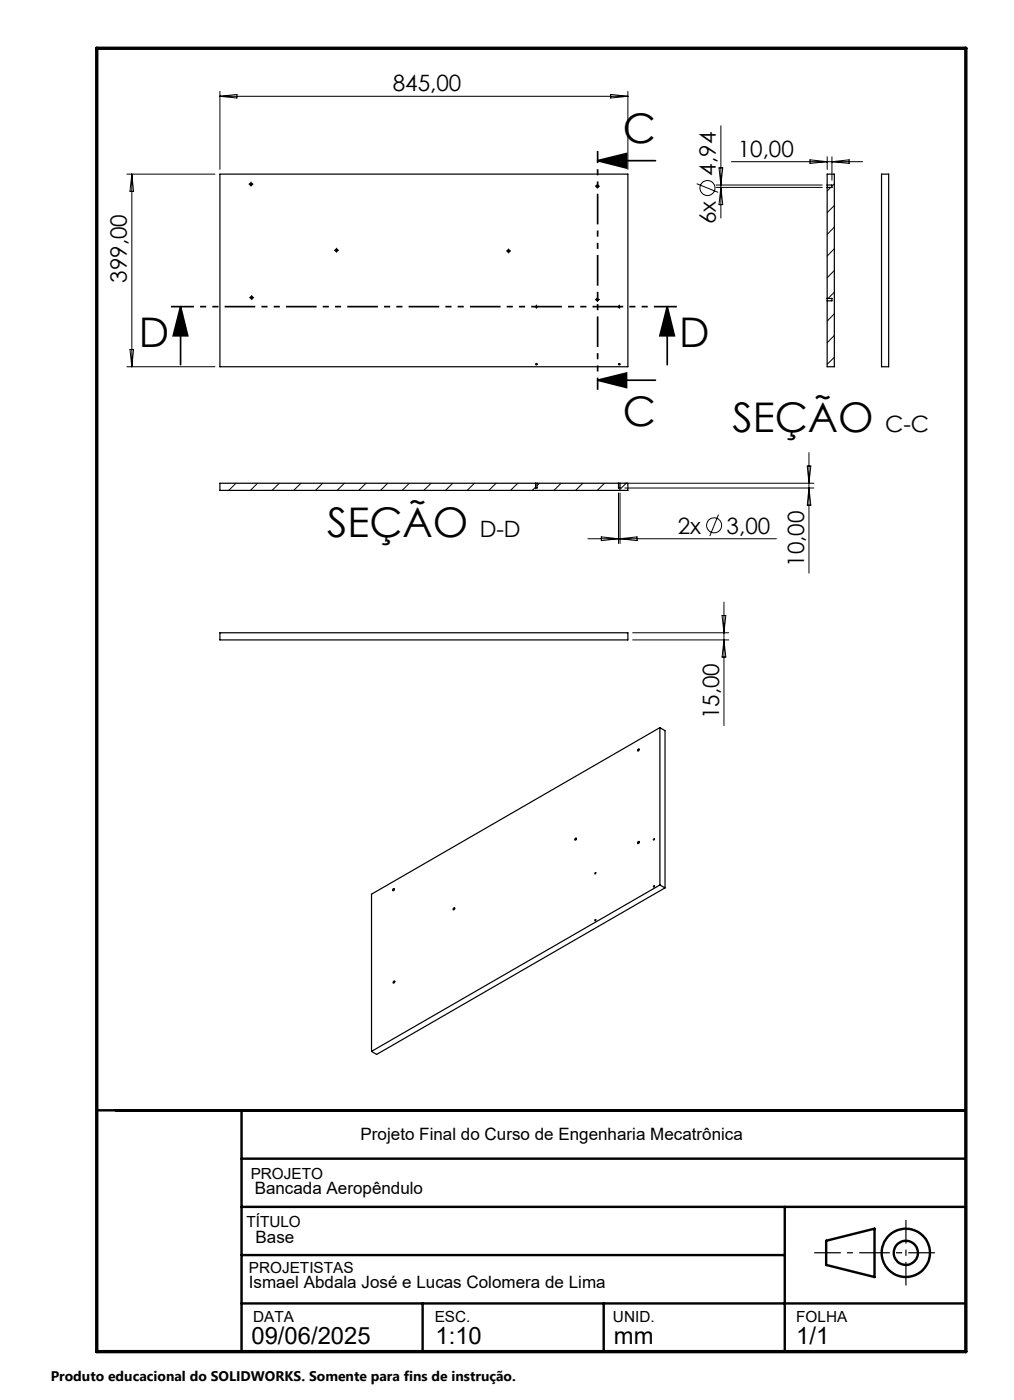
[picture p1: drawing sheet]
<svg xmlns="http://www.w3.org/2000/svg" width="210mm" height="290mm" viewBox="0 0 210 290" stroke-linecap="round" stroke-linejoin="round" font-family="sans-serif">
<g fill="none" stroke="#000" stroke-width=".25">
<path d="M45.5 36.1h84.5v39.9h-84.5zM171.3 38.3v.5M171.3 38.3v-2.2h1.5v39.9h-1.5v-13.7M171.3 38.8v23M171.3 38.3h1v.5h-1M182.6 36.1h1.4v39.9h-1.4zM171.3 61.8v.5M171.3 61.8h1v.5h-1M110.9 100.1h.3M110.9 100.1h-65.4v1.5h84.5v-1.5h-1.6M110.9 100.1v1h.3v-1M111.2 100.1h16.9"/>
<path d="M128.1 100.1h.3M128.1 100.1v1h.3v-1M45.5 131.1h84.5v1.5h-84.5zM132.1 155.3l.1-.2a.19 .19 0 0 1 .1 .3 .19 .19 0 0 1-.3 .1zM136.7 150.7l-59.8 34.5v32.6M136.7 150.7v32.6M136.7 150.7l1 .7v32.5M132.1 174.4l.2-.1a.23 .23 0 0 1 0 .3 .23 .23 0 0 1-.3 .1zM93.9 188.2l.3-.1a.25 .25 0 0 1-.1 .3 .25 .25 0 0 1-.3 0zM123.2 180.8h.2l-.1 .2zM136.7 183.3l-59.8 34.5M136.7 183.3l1 .6"/>
<path d="M137.7 183.9l-59.7 34.5-1.1-.6M81.5 203.4l.1-.2a.21 .21 0 0 1 .1 .3 .21 .21 0 0 1-.3 0z"/>
<circle cx="52" cy="38.2" r=".24"/>
<circle cx="123.7" cy="38.6" r=".25"/>
<circle cx="69.7" cy="51.8" r=".25"/>
<circle cx="105.3" cy="52" r=".24"/>
<circle cx="52.1" cy="61.7" r=".25"/>
<circle cx="111.1" cy="75.4" r=".15"/>
<circle cx="111.1" cy="63.5" r=".15"/>
<circle cx="123.7" cy="62.1" r=".25"/>
<circle cx="128.3" cy="75.4" r=".16"/>
<circle cx="128.3" cy="63.6" r=".16"/>
<circle cx="119.2" cy="173.9" r=".22"/>
<circle cx="135.4" cy="173.9" r=".13"/>
<circle cx="81.5" cy="184.3" r=".23"/>
<circle cx="123.3" cy="190.6" r=".14"/>
<circle cx="135.4" cy="183.6" r=".13"/>
</g>
<g fill="none" stroke="#000" stroke-width=".21">
<path d="M45.5 18.9v16.2M45.5 19.9h84.5M45.5 19.9l3.6-.3v.7zM126.5 19.6l3.5 .3-3.5 .4zM130 18.9v16.2M26.3 36.1h18.2M27.3 36.1v39.9M27.3 36.1l.4 3.5h-.8zM51.7 38.2h.5M52 37.9v.5M123.5 38.6h.5M123.7 38.3v.5"/>
<path d="M144.3 38l4.4 1.8M148.3 38.8h22M148.3 38.3h22M148.9 34.8h.8l-.4 3.5zM149.3 26.1v19.1M149.3 38.8l.4 3.6h-.8zM151.5 33.5h27.1M167.7 33.1l3.6 .4-3.6 .3zM171.3 32.5v2.6M172 38.8l-.7 .8M172.3 32.5v4.8M172.3 33.5l3.6-.4v.7z"/>
<path d="M172.8 38.1l-.5 .5M69.4 51.8h.5M69.7 51.6v.5M105.1 52h.5M105.3 51.7v.5M172.8 42.6l-1.5 1.4M172.8 47l-1.5 1.6M172.8 51.5l-1.5 1.5M172.8 56l-1.5 1.5M26.3 76h18.2M26.9 72.4h.8l-.4 3.6zM51.9 61.6h.5"/>
<path d="M52.1 61.4v.5M110.8 63.5h.5M111.1 63.3v.5M123.5 62.1h.5M123.7 61.8v.5M128 63.5h.5M128.2 63.3v.5M172.8 60.5l-1.3 1.3M172.8 65l-1.5 1.5M172.8 69.5l-1.5 1.5M172.8 74l-1.5 1.5M167.2 96.5h.7l-.4 3.6z"/>
<path d="M167.5 93.7v25M48.9 100.1l-1.5 1.5M53.3 100.1l-1.4 1.5M57.9 100.1l-1.6 1.5M62.3 100.1l-1.5 1.5M66.8 100.1l-1.5 1.5M71.3 100.1l-1.5 1.5M75.8 100.1l-1.5 1.5M80.3 100.1l-1.5 1.5M84.8 100.1l-1.5 1.5M89.3 100.1l-1.5 1.5M93.8 100.1l-1.5 1.5"/>
<path d="M98.2 100.1l-1.4 1.5M102.7 100.1l-1.5 1.5M107.2 100.1l-1.5 1.5M110.9 100.9l-.7 .7M111.7 100.1l-.5 .5M116.2 100.1l-1.5 1.5M120.7 100.1l-1.5 1.5M121.7 111.6h39.1M124.5 111.2l3.6 .4-3.6 .4zM125.2 100.1l-1.5 1.5M128.1 102.1v10.5M128.4 102.1v10.5"/>
<path d="M128.4 111.6l3.5-.4v.8zM129.4 100.1h39.2M129.4 101.1h39.2M129.7 100.1l-1.5 1.5M148.8 106.6l-1.8 4.4M167.5 101.1l.4 3.6h-.7zM131 131.1h19.9M131 132.6h19.9M149.5 127.5h.8l-.4 3.6zM149.9 124.7v25.6M149.9 132.6l.4 3.5h-.8z"/>
<circle cx="146.5" cy="38.9" r="1.56"/>
<circle cx="147.9" cy="108.8" r="1.56"/>
</g>
<path d="M123.8 33.3l6-1.5v3zM123.8 33.3h11.9M37.4 63.5l1.5 6h-3zM37.4 63.5v12M123.8 78.8l6-1.5v3zM123.8 78.8h11.9M138.2 63.5l1.5 6h-3zM138.2 63.5v12" fill="none" stroke="#000" stroke-width=".35"/>
<g fill="none" stroke="#000" stroke-width=".5">
<path d="M20 230h180M50 230v50M50 240h150M50 250h150M50 260h112.5M162.5 250v30M171.1 257l10-2.5v10l-10-2.5zM50 270h150M87.5 270v10M125 270v10"/>
<circle cx="187.6" cy="259.5" r="5"/>
<circle cx="187.6" cy="259.5" r="2.51"/>
</g>
<g fill="none" stroke="#000" stroke-width=".21" stroke-dasharray="15.2 1.3 1.3 1.3" stroke-linecap="butt">
<path d="M51.7 38.1h-.2M52 37.9v-.3M52 38.4v.2M52.2 38.1h.3M123.5 38.6h-.3M123.7 38.3v-.2M123.7 38.8v.3M124 38.6h.2M69.4 51.8h-.2M69.7 51.6v-.3M69.7 52.1v.2M69.9 51.8h.3"/>
<path d="M105.1 52h-.3M105.3 51.7v-.2M105.3 52.2v.3M105.6 52h.2M51.9 61.6h-.3M52.1 61.4v-.3M52.1 61.9v.2M52.4 61.6h.2M110.8 63.5h-.1M111.1 63.3v-.2M111.1 63.8v.1M111.3 63.5h.2"/>
<path d="M123.5 62h-.3M123.7 61.8v-.3M123.7 62.3v.2M124 62h.2M128 63.5h-.1M128.3 63.3v-.2M128.3 63.8v.1M128.5 63.5h.2"/>
</g>
<path d="M123.8 31.3v49.4" fill="none" stroke="#000" stroke-width=".35" stroke-dasharray="6.3 1.3 1.3 1.3 1.3 1.3" stroke-dashoffset="3.8" stroke-linecap="butt"/>
<path d="M140.2 63.5h-104.8" fill="none" stroke="#000" stroke-width=".35" stroke-dasharray="6.3 1.3 1.3 1.3 1.3 1.3" stroke-dashoffset="1.6" stroke-linecap="butt"/>
<path d="M168.6 259.5h25" fill="none" stroke="#000" stroke-width=".25" stroke-dasharray="6.3 1.3 1.3 1.3" stroke-dashoffset=".8" stroke-linecap="butt"/>
<path d="M187.6 252.7v13.6" fill="none" stroke="#000" stroke-width=".25" stroke-dasharray="6.3 1.3 1.3 1.3" stroke-dashoffset="1.5" stroke-linecap="butt"/>
<path d="M20 10h180v270h-180z" fill="none" stroke="#000" stroke-width=".7"/>
<g fill="#000">
<path d="M123.8 33.3l6-1.5v3zM123.8 78.8l6-1.5v3z"/>
<path d="M138.2 63.5l1.5 6h-3zM37.4 63.5l1.5 6h-3z"/>
</g>
<g font-size="8.5">
<text x="129" y="29.6">C</text>
<text x="28.8" y="71.8">D</text>
<text x="140.6" y="71.8">D</text>
<text x="129" y="88.3">C</text>
<text x="151.7" y="89.5">SEÇÃO</text>
<text x="67.7" y="111.3">SEÇÃO</text>
</g>
<g font-size="4.9">
<text x="52.1" y="278.3">09/06/2025</text>
<text x="90.2" y="278.3">1:10</text>
<text x="127.1" y="278.3">mm</text>
<text x="164.9" y="278.3">1/1</text>
</g>
<g font-size="4.7">
<text x="81.3" y="18.9">845,00</text>
<text x="152.8" y="32.4">10,00</text>
<text x="148.3" y="36.4" transform="rotate(-90 148.3 36.4)">4,94</text>
<text x="148.3" y="46.5" transform="rotate(-90 148.3 46.5)">6x</text>
<text x="26.3" y="58.6" transform="rotate(-90 26.3 58.6)">399,00</text>
<text x="183.3" y="89.5">C-C</text>
<text x="99.3" y="111.3">D-D</text>
<text x="140.4" y="110.5">2x</text>
<text x="150.5" y="110.5">3,00</text>
<text x="166.6" y="117.4" transform="rotate(-90 166.6 117.4)">10,00</text>
<text x="148.9" y="149" transform="rotate(-90 148.9 149)">15,00</text>
</g>
<g font-size="3.5">
<text x="74.7" y="236.2">Projeto Final do Curso de Engenharia Mecatrônica</text>
<text x="52.7" y="247.3">Bancada Aeropêndulo</text>
<text x="52.9" y="257.5">Base</text>
<text x="51.5" y="266.8">Ismael Abdala José e Lucas Colomera de Lima</text>
</g>
<g font-size="3.2">
<text x="51.9" y="244.2">PROJETO</text>
<text x="51" y="254.1">TÍTULO</text>
<text x="51.5" y="263.7">PROJETISTAS</text>
<text x="52.4" y="273.8">DATA</text>
<text x="90" y="273.8">ESC.</text>
<text x="126.9" y="273.8">UNID.</text>
<text x="164.9" y="273.8">FOLHA</text>
</g>
<text font-size="2.9" x="10.5" y="286">Produto educacional do SOLIDWORKS. Somente para fins de instrução.</text>
</svg>
